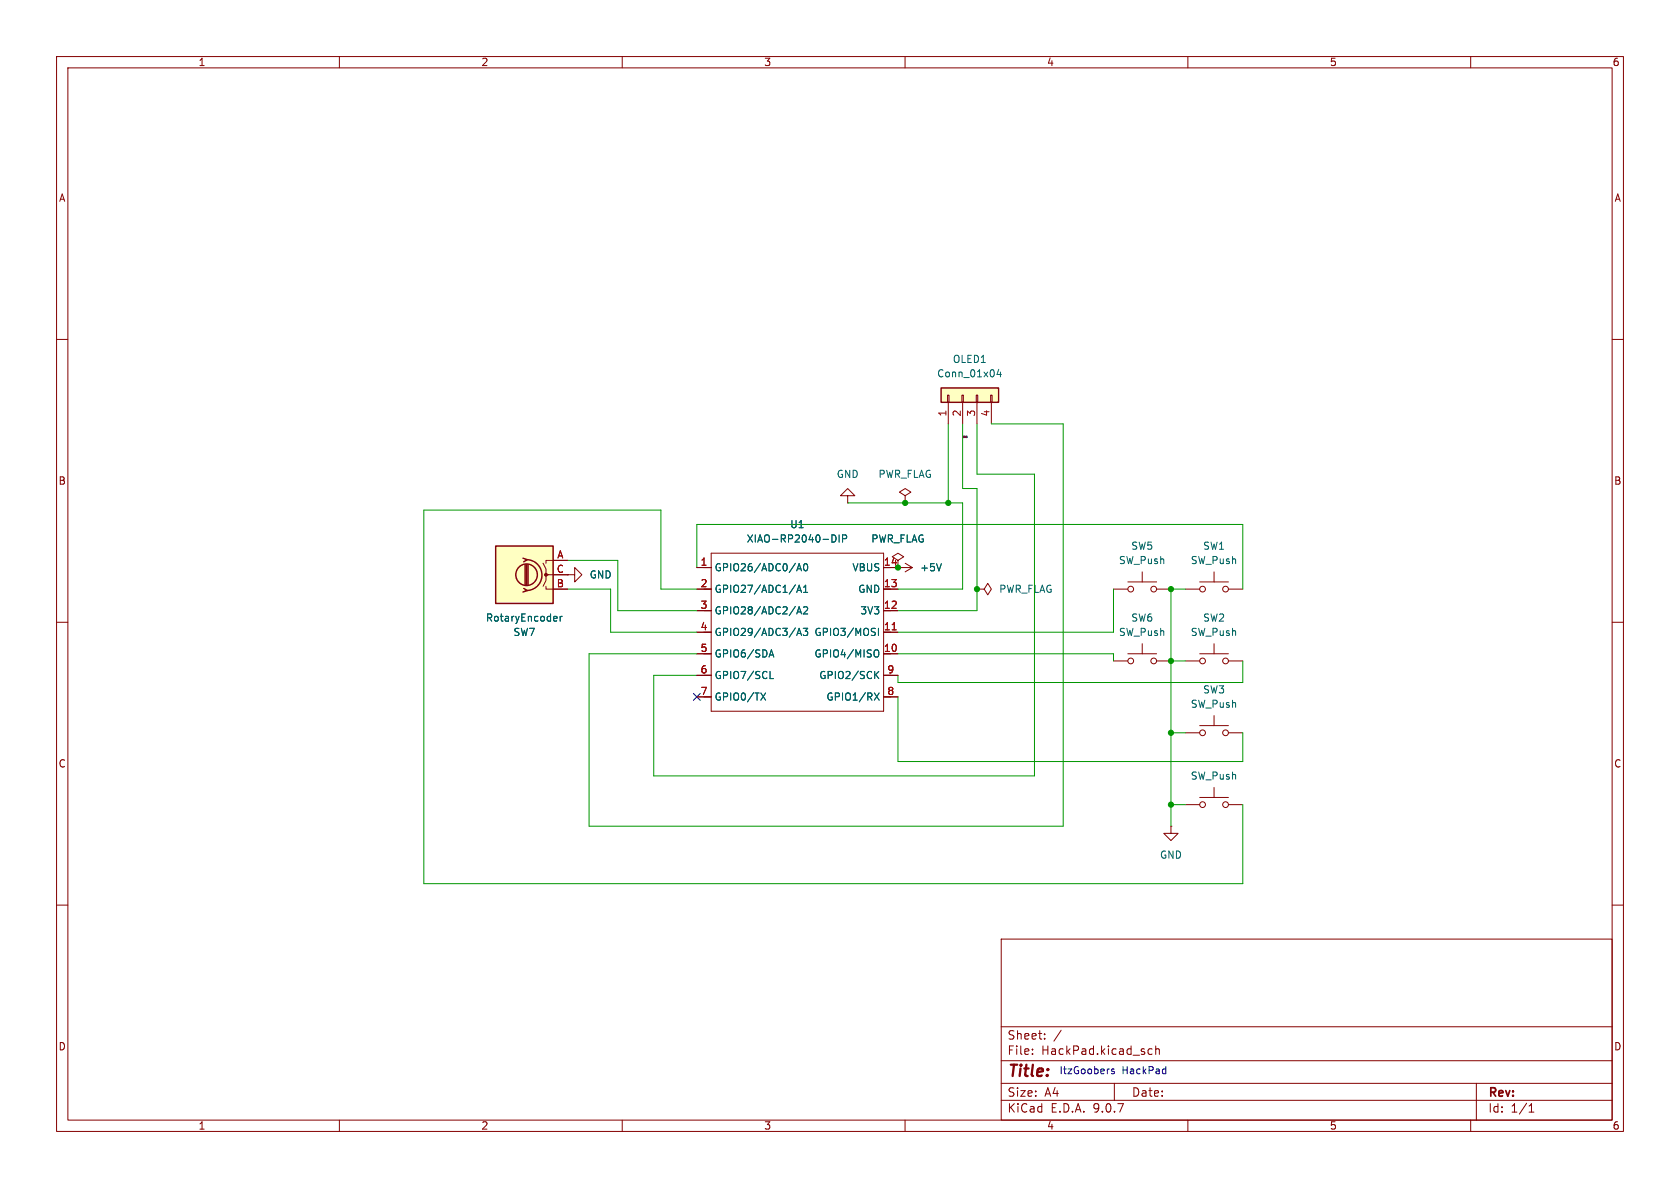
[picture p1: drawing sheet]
<svg xmlns="http://www.w3.org/2000/svg" width="297mm" height="210mm" viewBox="0 0 297 210" stroke-linecap="round" stroke-linejoin="round" font-family="sans-serif">
<g fill="none" stroke="#840000" stroke-width=".18">
<path d="M10 10h277v190h-277zM12 12h273v186h-273zM60 10v2M110 10v2M160 10v2M210 10v2M260 10v2M10 60h2M285 60h2M158.7 99.1l1.1-.7-1.1-.6-1 .6 1 .7v1.2M160 99.6l1.3 .7M10 110h2"/>
<path d="M100.3 101.6h1.3v-1.3l1.3 1.3-1.3 1.3v-1.3M100.3 101.6h.1M158.7 100.3h.1M158.7 100.3h2.6M161.3 100.3l-1.3 .8M172.7 104.1h1.3l.6-1 .7 1-.7 1.1-.6-1.1M172.7 104.1h.1M196.8 104.1h2.6M196.8 116.8h2.6M199.4 102.9h5.1M199.4 115.6h5.1M201.9 101.1v1.8"/>
<path d="M201.9 113.8v1.8M204.5 104.1h2.5M204.5 116.8h2.5M209.5 104.1h2.6M209.5 116.8h2.6M212.1 102.9h5.1M212.1 115.6h5.1M214.6 101.1v1.8M214.6 113.8v1.8M217.2 104.1h2.5M217.2 116.8h2.5M285 110h2"/>
<path d="M209.5 129.5h2.6M212.1 128.3h5.1M214.6 126.5v1.8M214.6 139.2v1.8M217.2 129.5h2.5M207 146.1v1.2h1.3l-1.3 1.3-1.3-1.3h1.3M207 146.1h.1M209.5 142.2h2.6M212.1 141h5.1M217.2 142.2h2.5M10 160h2M177 166h108v32h-108z"/>
<path d="M285 160h2M60 198v2M110 198v2M160 198v2M177 194.5h108M177 191.5h108M177 187.5h108M177 181.5h108M182.5 186.3v.1M182.5 185.5v.1M184.7 183.6v.1M184.7 182.8v.1"/>
<path d="M187.6 182.1l-1.3 2M197 191.5v3M203 186.1l.2 .3 .5-.1M203.7 185.5l-.5-.1-.2 .3M204.3 185.5l.2-.1 .4 .1 .1 .9M204.3 184.9v1.5M210 198v2M260 198v2M261 191.5v6.5M270.3 196.6h.9M270.3 195.5l.4-.4v1.5"/>
<circle cx="199.9" cy="104.1" r=".51"/>
<circle cx="199.9" cy="116.8" r=".51"/>
<circle cx="204" cy="104.1" r=".51"/>
<circle cx="204" cy="116.8" r=".51"/>
<circle cx="212.6" cy="104.1" r=".51"/>
<circle cx="212.6" cy="116.8" r=".51"/>
<circle cx="216.7" cy="104.1" r=".51"/>
<circle cx="216.7" cy="116.8" r=".51"/>
<circle cx="212.6" cy="129.5" r=".51"/>
<circle cx="216.7" cy="129.5" r=".51"/>
<circle cx="212.6" cy="142.2" r=".51"/>
<circle cx="216.7" cy="142.2" r=".51"/>
</g>
<path d="M166.4 99.6l-.4 1.3" fill="none" stroke="#006464" stroke-width=".18"/>
<path d="M87.6 96.5h10.2v10.2h-10.2z" fill="#ffffc2"/>
<g fill="none" stroke="#840000" stroke-width=".25">
<path d="M87.6 96.5h10.2v10.2h-10.2zM92.5 98.7l.7 .2-.6 .4M92.8 99.8v3.6M93.1 98.9a2.73 2.73 0 0 1 2.7 2.8 2.73 2.73 0 0 1-2.7 2.7M93.1 99.8v3.6M93.3 99.8v3.6M92.6 104l.6 .4-.7 .2"/>
<circle cx="93.1" cy="101.6" r="1.9"/>
</g>
<g fill="none" stroke="#840000" stroke-width=".18">
<path d="M96 99.6l.5 1v1h.5M100.3 99.1h-3.8v.5M125.7 97.8h30.5v27.9h-30.5zM96.5 103.6v.5h3.8M100.3 101.6h-3.8v1l-.5 1M123.2 104.1h2.5M123.2 100.3h2.5M123.2 108h2.5M123.2 111.8h2.5M123.2 115.6h2.5M123.2 119.4h2.5M156.2 104.1h2.5"/>
<path d="M156.2 100.3h2.5M156.2 108h2.5M156.2 111.8h2.5M156.2 115.6h2.5M156.2 119.4h2.5M123.2 123.2h2.5M156.2 123.2h2.5"/>
</g>
<circle cx="96.5" cy="101.6" r=".25" fill="#840000" stroke="#840000" stroke-width=".18"/>
<g fill="none" stroke="#006464" stroke-width=".18">
<path d="M142.2 99.8l.2-.2a.68 .68 0 0 1 .4 .7 .68 .68 0 0 1-.4 .6l-.2-.1-.1-.4zM147.1 94.6a.64 .64 0 0 1 .7 .6 .64 .64 0 0 1-.7 .6M148.3 94.6v1.2M149 95.2h.6l.1-.2-.1-.3-.6-.1v1.2M98.1 109h.3l.1 .3-.6 .1M98.4 109.7l-.3 .1M99 109v.8M99.4 109l-.4 .2M136 116.1l.4-1.2 .4 1.2M136.1 115.8h.6M136.1 120h.6M140.9 100.9l.4-1.3 .4 1.3"/>
<path d="M140.9 104.7l.4-1.3 .4 1.3M140.9 108.5l.4-1.2 .4 1.2M140.9 112.3l.4-1.2 .4 1.2M141 100.5h.6M141 104.4h.6M141 108.2h.6M141 112h.6M142 111.1h.8l-.4 .5 .3 .1v.5l-.2 .1-.5-.1M142.1 107.4l.4-.1 .3 .3-.8 .9h.8M142.1 104.7h.7M142.1 103.8l.3-.4v1.3M154.8 114.9a.43 .43 0 0 1 .6 .4v.4a.43 .43 0 0 1-.6 .4"/>
<path d="M154.8 119.2l.6 .8M155.3 111.1v1.2M155.4 118.7l-.8 .7M134.5 122.5l.8 1.3M135.3 122.5l-.8 1.3M154.6 122.5l.8 1.3M155.4 122.5l-.8 1.3"/>
</g>
<path d="M157.7 111.3h.7" fill="none" stroke="#a90000" stroke-width=".18"/>
<path d="M166.4 68.6h10.1v2.5h-10.1z" fill="#ffffc2"/>
<path d="M166.4 68.6h10.1v2.5h-10.1z" fill="none" stroke="#840000" stroke-width=".25"/>
<g fill="none" stroke="#840000" stroke-width=".18">
<path d="M167.5 69.9h.3v1.2h-.3zM167.6 71.1v3.8M170.1 69.9h.2v1.2h-.2zM170.2 71.1v3.8M172.6 69.9h.2v1.2h-.2zM172.7 71.1v3.8M175.1 69.9h.3v1.2h-.3zM175.3 71.1v3.8M97.8 99.1h2.5M149.9 87.6h1.2l-1.2-1.2-1.3 1.2h1.3v1.3M149.9 88.9h.1M160 87.6l1-.6-1-.6-1 .6 1 .6v1.3"/>
<path d="M160 88.9h.1M97.8 101.6h2.5M97.8 104.1h2.5M100.3 101.6h.1M123.2 104.1h2.5M123.2 100.3h2.5M123.2 108h2.5M123.2 111.8h2.5M123.2 115.6h2.5M123.2 119.4h2.5M156.2 104.1h2.5M156.2 100.3h2.5"/>
<path d="M156.2 108h2.5M156.2 111.8h2.5M156.2 115.6h2.5M156.2 119.4h2.5M158.7 100.3h.1M123.2 123.2h2.5M156.2 123.2h2.5"/>
</g>
<g fill="none" stroke="#006464" stroke-width=".18">
<path d="M176.6 65.3l-.3 .9h.7M176.9 65.8v.8M142.2 99.8l.2-.2a.68 .68 0 0 1 .4 .7 .68 .68 0 0 1-.4 .6l-.2-.1-.1-.4zM147.1 94.6a.64 .64 0 0 1 .7 .6 .64 .64 0 0 1-.7 .6M148.3 94.6v1.2M149 95.2h.6l.1-.2-.1-.3-.6-.1v1.2M166.4 99.6l-.4 1.3M98.1 109h.3l.1 .3-.6 .1M98.4 109.7l-.3 .1M99 109v.8M99.4 109l-.4 .2M136 116.1l.4-1.2 .4 1.2"/>
<path d="M136.1 115.8h.6M136.1 120h.6M140.9 100.9l.4-1.3 .4 1.3M140.9 104.7l.4-1.3 .4 1.3M140.9 108.5l.4-1.2 .4 1.2M140.9 112.3l.4-1.2 .4 1.2M141 100.5h.6M141 104.4h.6M141 108.2h.6M141 112h.6M142 111.1h.8l-.4 .5 .3 .1v.5l-.2 .1-.5-.1M142.1 107.4l.4-.1 .3 .3-.8 .9h.8"/>
<path d="M142.1 104.7h.7M142.1 103.8l.3-.4v1.3M154.8 114.9a.43 .43 0 0 1 .6 .4v.4a.43 .43 0 0 1-.6 .4M154.8 119.2l.6 .8M155.3 111.1v1.2M155.4 118.7l-.8 .7M134.5 122.5l.8 1.3M135.3 122.5l-.8 1.3M154.6 122.5l.8 1.3M155.4 122.5l-.8 1.3"/>
</g>
<path d="M170.8 77.1h.1l-.1 .1M170.9 77.2h.1M170.9 77.2v.1M170.9 77.3h.1" fill="none" stroke="#0f0f0f" stroke-width=".18"/>
<g fill="none" stroke="#009600" stroke-width=".18">
<path d="M167.6 74.9v14M170.2 74.9v11.5h2.5v21.6h-14M172.7 74.9v8.9h10.2v53.4h-67.3v-17.8h7.6M175.3 74.9h12.7v71.2h-83.9v-30.5h19.1M100.3 99.1h8.9v8.9h14M149.9 88.9h20.3v15.2h-11.5M100.3 104.1h7.6v7.7h15.3M123.2 100.3v-7.6h96.5v11.4M123.2 104.1h-6.4v-13.9h-41.9v66h144.8v-14M158.7 115.6h38.1v1.2M196.8 104.1v7.7h-38.1M207 116.8h2.5"/>
<path d="M209.5 104.1h-2.5v42M219.7 116.8v3.9h-61v-1.3M158.7 123.2v11.4h61v-5.1M207 129.5h2.5M207 142.2h2.5"/>
</g>
<path d="M122.6 122.6l1.2 1.2M123.8 122.6l-1.2 1.2" fill="none" stroke="#000084" stroke-width=".18"/>
<path d="M197 189h-.3l-.2 .1v.2l.5 .2v.3h-.5M206 189h.1M206.1 188.5v1.3M206.1 189.8h-.1" fill="none" stroke="#0000c2" stroke-width=".18"/>
<path d="M157.7 111.3h.7" fill="none" stroke="#a90000" stroke-width=".18"/>
<g fill="#009600" stroke="#009600" stroke-width=".18">
<circle cx="207" cy="129.5" r=".46"/>
<circle cx="207" cy="116.8" r=".46"/>
<circle cx="172.7" cy="104.1" r=".46"/>
<circle cx="158.7" cy="100.3" r=".46"/>
<circle cx="207" cy="142.2" r=".46"/>
<circle cx="207" cy="104.1" r=".46"/>
<circle cx="167.6" cy="88.9" r=".46"/>
<circle cx="160" cy="88.9" r=".46"/>
</g>
<text font-size="2.8" fill="#840000" x="178" y="190.9">Title:</text>
<g font-size="2.1" fill="#840000">
<text x="178" y="184">Sheet:</text>
<text x="178" y="186.7">File:</text>
<text x="184.1" y="186.7">HackPad.kicad_sch</text>
<text x="178" y="196.9">KiCad</text>
<text x="178" y="194.1">Size:</text>
<text x="184.7" y="194.1">A4</text>
<text x="185.7" y="196.9">E.D.A.</text>
<text x="193.3" y="196.9">9.0.7</text>
<text x="200" y="194.1">Date:</text>
<text x="263" y="194.3">Rev:</text>
<text x="263" y="196.9">Id:</text>
<text x="267.1" y="196.9">1/1</text>
</g>
<g font-size="1.8" fill="#840000">
<text x="35" y="11.9">1</text>
<text x="85" y="11.9">2</text>
<text x="135" y="11.9">3</text>
<text x="185" y="11.9">4</text>
<text x="235" y="11.9">5</text>
<text x="285" y="11.9">6</text>
<text x="10.3" y="35.9">A</text>
<text x="285.3" y="35.9">A</text>
<text x="10.3" y="85.9">B</text>
<text x="285.3" y="85.9">B</text>
<text x="10.3" y="135.9">C</text>
<text x="285.3" y="135.9">C</text>
<text x="10.3" y="185.9">D</text>
<text x="285.3" y="185.9">D</text>
<text x="35" y="199.9">1</text>
<text x="85" y="199.9">2</text>
<text x="135" y="199.9">3</text>
<text x="185" y="199.9">4</text>
<text x="235" y="199.9">5</text>
<text x="285" y="199.9">6</text>
</g>
<g font-size="1.8" fill="#006464">
<text x="168.4" y="64.4">OLED1</text>
<text x="165.6" y="66.9">Conn_01x04</text>
<text x="147.8" y="84.7">GND</text>
<text x="155.2" y="84.7">PWR_FLAG</text>
<text x="139.6" y="93.6">U1</text>
<text x="126.2" y="101.2">GPIO26/ADC0/A0</text>
<text x="131.9" y="96.1">XIAO-RP2040-DIP</text>
<text x="150.6" y="101.2">VBUS</text>
<text x="153.9" y="96.1">PWR_FLAG</text>
<text x="162.6" y="101.2">+5V</text>
<text x="197.7" y="99.9">SW_Push</text>
<text x="199.9" y="97.4">SW5</text>
<text x="210.4" y="99.9">SW_Push</text>
<text x="212.6" y="97.4">SW1</text>
<text x="104.1" y="102.5">GND</text>
<text x="126.2" y="105">GPIO27/ADC1/A1</text>
<text x="151.6" y="105">GND</text>
<text x="176.5" y="105">PWR_FLAG</text>
<text x="85.8" y="110.1">RotaryEncoder</text>
<text x="90.7" y="112.6">SW7</text>
<text x="126.2" y="108.8">GPIO28/ADC2/A2</text>
<text x="126.2" y="112.6">GPIO29/ADC3/A3</text>
<text x="143.9" y="112.6">GPIO3/MOSI</text>
<text x="152" y="108.8">3V3</text>
<text x="197.7" y="112.6">SW_Push</text>
<text x="199.9" y="110.1">SW6</text>
<text x="210.4" y="112.6">SW_Push</text>
<text x="212.6" y="110.1">SW2</text>
<text x="126.2" y="116.4">GPIO6/SDA</text>
<text x="143.9" y="116.4">GPIO4/MISO</text>
<text x="126.2" y="120.2">GPIO7/SCL</text>
<text x="126.2" y="124.1">GPIO0/TX</text>
<text x="144.7" y="120.2">GPIO2/SCK</text>
<text x="146" y="124.1">GPIO1/RX</text>
<text x="210.4" y="125.3">SW_Push</text>
<text x="212.6" y="122.8">SW3</text>
<text x="210.4" y="138">SW_Push</text>
<text x="205" y="152">GND</text>
</g>
<g font-size="1.8" fill="#a90000">
<text x="167.4" y="73.7" transform="rotate(-90 167.4 73.7)">1</text>
<text x="169.9" y="73.7" transform="rotate(-90 169.9 73.7)">2</text>
<text x="172.5" y="73.7" transform="rotate(-90 172.5 73.7)">3</text>
<text x="175" y="73.7" transform="rotate(-90 175 73.7)">4</text>
<text x="98.3" y="101.3">C</text>
<text x="98.4" y="98.8">A</text>
<text x="123.8" y="100.1">1</text>
<text x="156.2" y="100.1">14</text>
<text x="98.3" y="103.9">B</text>
<text x="123.8" y="103.9">2</text>
<text x="123.8" y="107.7">3</text>
<text x="156.2" y="103.9">13</text>
<text x="156.2" y="107.7">12</text>
<text x="123.8" y="111.5">4</text>
<text x="156.2" y="111.5">11</text>
<text x="123.8" y="115.3">5</text>
<text x="123.8" y="119.1">6</text>
<text x="156.2" y="115.3">10</text>
<text x="156.8" y="119.1">9</text>
<text x="123.8" y="122.9">7</text>
<text x="156.8" y="122.9">8</text>
</g>
<g font-size="1.8" fill="#0000c2">
<text x="187.2" y="190.1">ItzGoobers</text>
<text x="198.3" y="190.1">HackPad</text>
</g>
<text font-size=".4" fill="#0f0f0f" x="170.2" y="77.4">3V3</text>
</svg>
